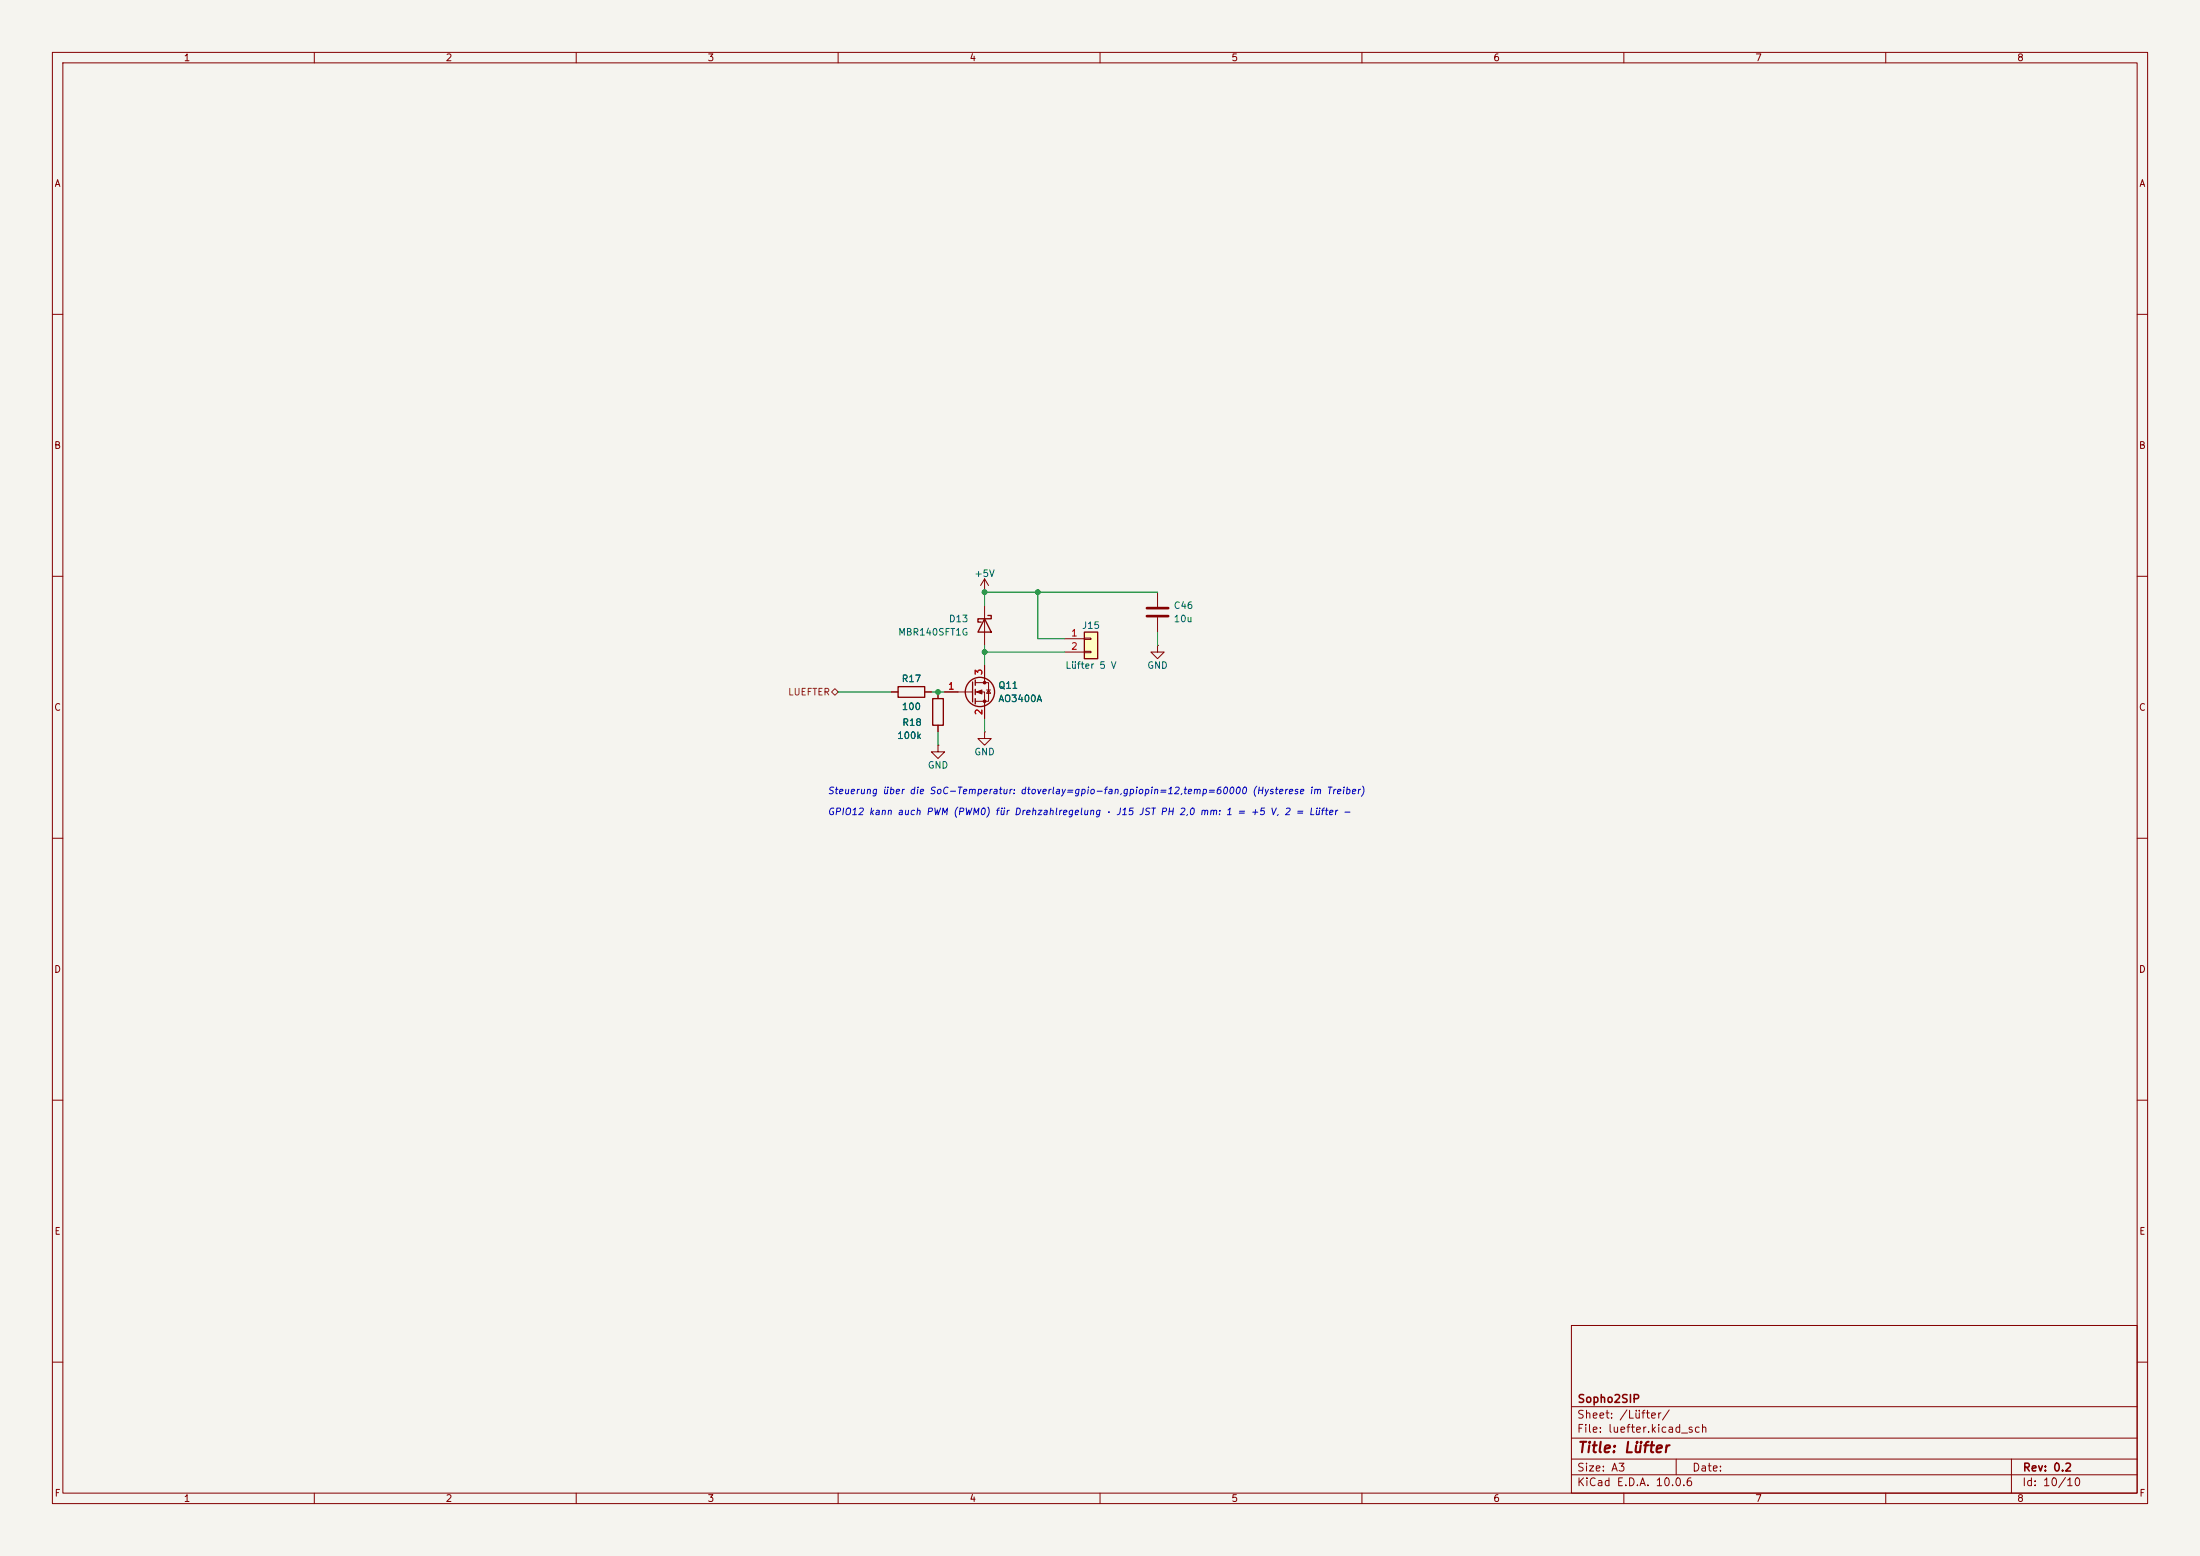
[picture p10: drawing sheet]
<svg xmlns="http://www.w3.org/2000/svg" width="420mm" height="297mm" viewBox="0 0 420 297" stroke-linecap="round" stroke-linejoin="round" font-family="sans-serif">
<path d="M0 0h420v297h-420z" fill="#f5f4ef" stroke="#f5f4ef" stroke-width=".19"/>
<g fill="none" stroke="#840000" stroke-width=".19">
<path d="M10 10h400v277h-400zM12 12h396v273h-396zM60 10v2M110 10v2M160 10v2M210 10v2M260 10v2M310 10v2M360 10v2M10 60h2M408 60h2M10 110h2"/>
<path d="M221 113v2.8M221 117.9v2.8M408 110h2M188 139.7v1.3h1.2l-1.2 1.2-1.3-1.2h1.3M188 139.7h.1M221 123.2v1.3h1.2l-1.2 1.2-1.3-1.2h1.3M221 123.2h.1M10 160h2M179.1 142.2v1.3h1.2l-1.2 1.3-1.3-1.3h1.3M179.1 142.2h.1M408 160h2M10 210h2"/>
<path d="M408 210h2M300 253h108v32h-108zM10 260h2M300 278.5h108M300 274.5h108M300 268.5h108M320 278.5v3M384 278.5v6.5M408 260h2M60 285v2M110 285v2M160 285v2"/>
<path d="M210 285v2M260 285v2M300 281.5h108M310 285v2M360 285v2"/>
</g>
<path d="M218.9 116.1h4.1M218.9 117.6h4.1" fill="none" stroke="#840000" stroke-width=".51"/>
<path d="M207 120.7h2.5v5h-2.5z" fill="#ffffc2"/>
<g fill="none" stroke="#840000" stroke-width=".25">
<path d="M188 118.1l1.2 2.6h-2.5zM188.6 117.5h.6v.6h-2.5v.6h.6M171.4 131.1h5.1v2h-5.1zM178.1 133.4h2v5h-2zM185.7 130.2v3.8M186.2 129.8v1M186.2 131.6v1M186.2 133.4v1M207 120.7h2.5v5h-2.5z"/>
<circle cx="187.1" cy="132.1" r="2.79"/>
</g>
<g fill="none" stroke="#840000" stroke-width=".19">
<path d="M188 113h.1M188 110.5v2.5M188 115.6v7.6M188 110.5l-.8 1.3M188 110.5l.7 1.3M170.2 132.1h1.2M176.5 132.1h1.3M179.1 132.1v1.3M179.1 138.4v1.3M180.3 132.1h5.4M186.2 130.3h2.5v3.6h-2.5M186.2 132.1h1.8v5.1"/>
<path d="M188 127v3.3M188.3 131.7h.8M188.7 131.7l.4 .6h-.8zM203.2 121.9h3.8M203.2 124.5h3.8M207 121.8h1.3v.2h-1.3zM207 124.3h1.3v.3h-1.3z"/>
</g>
<g fill="#840000" stroke="#840000" stroke-width=".19">
<path d="M186.4 132.1l1.1-.4v.8z"/>
<circle cx="188" cy="130.3" r=".25"/>
<circle cx="188" cy="133.9" r=".25"/>
</g>
<path d="M158.7 132.1l.7-.7 .6 .7-.6 .6z" fill="none" stroke="#725600" stroke-width=".19"/>
<path d="M198.1 113v8.9h5.1M221 113h-33v2.6M160 132.1h10.2M177.8 132.1h2.5M179.1 139.7v2.5M188 123.2v3.8M188 137.2v2.5M188 124.5h15.2M221 120.7v2.5" fill="none" stroke="#009600" stroke-width=".19"/>
<g fill="#009600" stroke="#009600" stroke-width=".19">
<circle cx="188" cy="124.5" r=".46"/>
<circle cx="179.1" cy="132.1" r=".46"/>
<circle cx="198.1" cy="113" r=".46"/>
<circle cx="188" cy="113" r=".46"/>
</g>
<text font-size="2" fill="#840000" x="301" y="277.8">Title: Lüfter</text>
<g font-size="1.5" fill="#840000">
<text x="301" y="268.1">Sopho2SIP</text>
<text x="300.9" y="273.8">File: luefter.kicad_sch</text>
<text x="300.9" y="271.1">Sheet: /Lüfter/</text>
<text x="300.9" y="281.2">Size: A3</text>
<text x="322.9" y="281.2">Date:</text>
<text x="386" y="281.2">Rev: 0.2</text>
<text x="300.9" y="284">KiCad E.D.A. 10.0.6</text>
<text x="385.9" y="284">Id: 10/10</text>
</g>
<g font-size="1.3" fill="#840000">
<text x="35" y="12">1</text>
<text x="85" y="12">2</text>
<text x="135" y="12">3</text>
<text x="185" y="12">4</text>
<text x="235" y="12">5</text>
<text x="285" y="12">6</text>
<text x="335" y="12">7</text>
<text x="385" y="12">8</text>
<text x="10.3" y="36">A</text>
<text x="408.3" y="36">A</text>
<text x="10.2" y="86">B</text>
<text x="408.2" y="86">B</text>
<text x="10.2" y="136">C</text>
<text x="408.2" y="136">C</text>
<text x="10.2" y="186">D</text>
<text x="408.2" y="186">D</text>
<text x="10.3" y="236">E</text>
<text x="408.3" y="236">E</text>
<text x="10.3" y="286">F</text>
<text x="35" y="287">1</text>
<text x="85" y="287">2</text>
<text x="135" y="287">3</text>
<text x="185" y="287">4</text>
<text x="235" y="287">5</text>
<text x="285" y="287">6</text>
<text x="335" y="287">7</text>
<text x="385" y="287">8</text>
<text x="408.3" y="286">F</text>
</g>
<g font-size="1.3" fill="#006464">
<text x="185.9" y="110.4">+5V</text>
<text x="181" y="119.1">D13</text>
<text x="224" y="116.5">C46</text>
<text x="224" y="119.1">10u</text>
<text x="171.4" y="121.6">MBR140SFT1G</text>
<text x="206.5" y="120.3">J15</text>
<text x="172" y="130.5">R17</text>
<text x="190.5" y="131.8">Q11</text>
<text x="203.3" y="128">Lüfter 5 V</text>
<text x="218.9" y="128">GND</text>
<text x="172" y="135.8">100</text>
<text x="190.5" y="134.3">AO3400A</text>
<text x="171.2" y="141.4">100k</text>
<text x="172.1" y="138.9">R18</text>
<text x="177" y="147">GND</text>
<text x="185.9" y="144.5">GND</text>
</g>
<g font-size="1.3" fill="#a90000">
<text x="204.4" y="121.8">1</text>
<text x="204.4" y="124.3">2</text>
<text x="180.9" y="131.9">1</text>
<text x="187.8" y="129" transform="rotate(-90 187.8 129)">3</text>
<text x="187.8" y="136.6" transform="rotate(-90 187.8 136.6)">2</text>
</g>
<text font-size="1.3" fill="#725600" x="150.3" y="133">LUEFTER</text>
<g font-size="1.3" fill="#0000c2">
<text x="157.9" y="151.9">Steuerung über die SoC-Temperatur: dtoverlay=gpio-fan,gpiopin=12,temp=60000 (Hysterese im Treiber)</text>
<text x="157.9" y="155.9">GPIO12 kann auch PWM (PWM0) für Drehzahlregelung · J15 JST PH 2,0 mm: 1 = +5 V,</text>
<text x="245" y="155.9">2 = Lüfter −</text>
</g>
</svg>
